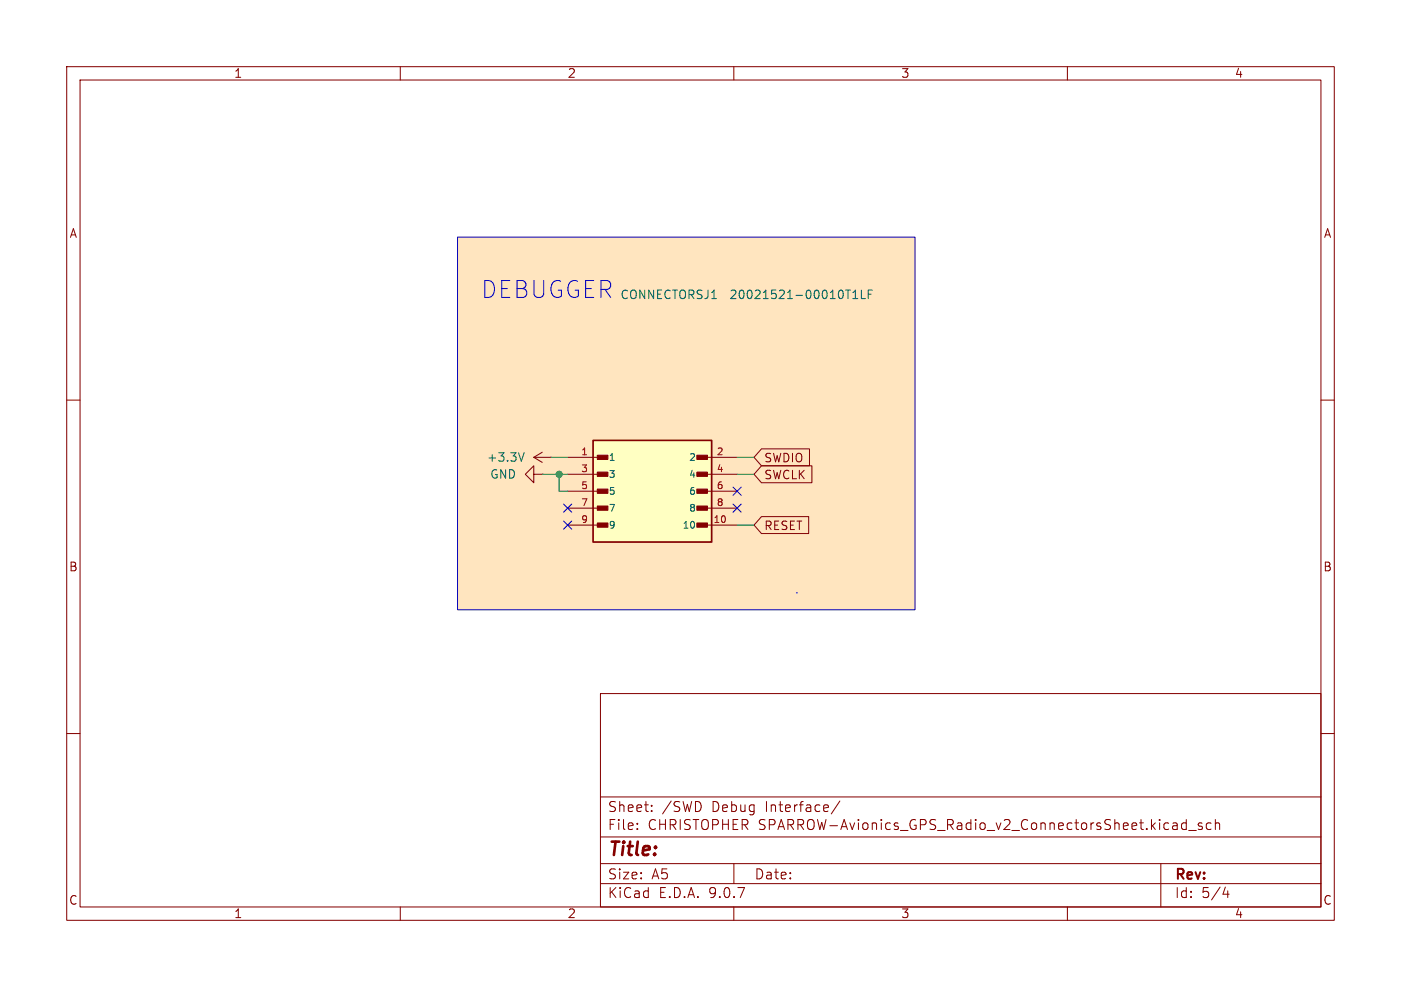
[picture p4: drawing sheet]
<svg xmlns="http://www.w3.org/2000/svg" width="210mm" height="148mm" viewBox="0 0 210 148" stroke-linecap="round" stroke-linejoin="round" font-family="sans-serif">
<g fill="none" stroke="#840000" stroke-width=".15">
<path d="M10 10h190v128h-190zM12 12h186v124h-186zM60 10v2M110 10v2M160 10v2M10 60h2M198 60h2M10 110h2M90 104h108v32h-108zM90 119.5h108M198 110h2M60 136v2"/>
<path d="M90 132.5h108M90 129.5h108M90 125.5h108M95.5 124.2v.2M95.5 123.5v.1M97.7 121.5v.2M97.7 120.8v.1M110 136v2M110 129.5v3M125.9 120.1l-1.3 1.9M160 136v2M174 129.5v6.5"/>
<path d="M176.3 123.4l.2 .2v.8M176.5 124.3l-.2 .1M176.5 123.7l-.2 .1M177.8 122.9v1.5M177.8 123.5l-.4-.1-.3 .3v.4l.1 .2h.6M178.2 124.5h1.1M180.2 123.5l-.4-.1-.2 .2 .1 .2 .5 .2v.3h-.6M181.5 123.5l-.4-.1-.3 .3v.4l.2 .2h.5M182.2 123.5a.37 .37 0 0 1 .6 .1v.8M182.2 122.9v1.5M183.7 133l-.4 1.1h1M184 133.6v1"/>
</g>
<path d="M68.6 35.6h68.6v55.8h-68.6z" fill="#ffe5bf"/>
<path d="M88.9 66h17.8v15.3h-17.8z" fill="#ffffc2"/>
<path d="M88.9 66h17.8v15.3h-17.8z" fill="none" stroke="#840000" stroke-width=".25"/>
<g fill="#840000" stroke="#840000" stroke-width=".15">
<path d="M89.5 68.3h1.6v.6h-1.6z"/>
<path d="M89.5 70.8h1.6v.6h-1.6z"/>
<path d="M89.5 73.3h1.6v.7h-1.6z"/>
<path d="M89.5 75.9h1.6v.6h-1.6z"/>
<path d="M89.5 78.4h1.6v.7h-1.6z"/>
<path d="M104.5 68.3h1.5v.6h-1.5z"/>
<path d="M104.5 70.8h1.5v.6h-1.5z"/>
<path d="M104.5 73.3h1.5v.7h-1.5z"/>
<path d="M104.5 75.9h1.5v.6h-1.5z"/>
<path d="M104.5 78.4h1.5v.7h-1.5z"/>
</g>
<g fill="none" stroke="#840000" stroke-width=".15">
<path d="M80 71.1v-1.2l-1.3 1.2 1.3 1.3v-1.3h1.3M80 68.6h2.5M80 68.6l1.3 .7M81.3 71.1h.1M81.3 67.8l-1.3 .8M82.5 68.6h.1M85.1 68.6h5.1M85.1 71.1h5.1M85.1 73.7h5.1M85.1 76.2h5.1M85.1 78.7h5.1M105.4 68.6h5.1"/>
<path d="M105.4 71.1h5.1M105.4 73.7h5.1M105.4 76.2h5.1M105.4 78.7h5.1M114.1 69.8h7.6v2.6h-7.6l-1.1-1.3zM114.1 77.5h7.1v2.5h-7.1l-1.1-1.3zM114.1 67.3h7.2v2.6h-7.2l-1.1-1.3z"/>
</g>
<path d="M126.8 43.5h.7M127.9 44.8h.7M127.9 43.9l.3-.4v1.3M129.1 43.5v1.3h.6M130.2 44.1h.4M130.8 43.5h-.6v1.3M78.6 67.9l-.5 1.3" fill="none" stroke="#006464" stroke-width=".15"/>
<path d="M81.3 71.1h3.8M82.5 68.6h2.6M83.8 71.1v2.6h1.3M110.5 68.6h2.5M110.5 71.1h2.5M110.5 78.7h2.5" fill="none" stroke="#009600" stroke-width=".15"/>
<path d="M84.5 78.1l1.2 1.2M84.5 75.6l1.2 1.2M85.7 78.1l-1.2 1.2M85.7 75.6l-1.2 1.2M109.9 73.1l1.2 1.2M109.9 75.6l1.2 1.2M111.1 73.1l-1.2 1.2M111.1 75.6l-1.2 1.2" fill="none" stroke="#000084" stroke-width=".15"/>
<path d="M68.6 35.6h68.6v55.8h-68.6zM119.4 88.9h.1" fill="none" stroke="#0000c2" stroke-width=".15"/>
<circle cx="83.8" cy="71.1" r=".46" fill="#009600" stroke="#009600" stroke-width=".15"/>
<text font-size="3.5" fill="#0000c2" x="72.1" y="44.9">DEBUGGER</text>
<text font-size="2.8" fill="#840000" x="91" y="128.9">Title:</text>
<g font-size="2.1" fill="#840000">
<text x="91" y="124.7">File:</text>
<text x="91" y="122">Sheet:</text>
<text x="97.1" y="124.7">CHRISTOPHER SPARROW-Avionics_GPS_Radio_v2_ConnectorsSheet.kicad_sch</text>
<text x="99.2" y="122">/SWD</text>
<text x="106.8" y="122">Debug</text>
<text x="114.9" y="122">Interface/</text>
<text x="91" y="134.9">KiCad</text>
<text x="91" y="132.1">Size:</text>
<text x="97.7" y="132.1">A5</text>
<text x="98.7" y="134.9">E.D.A.</text>
<text x="106.3" y="134.9">9.0.7</text>
<text x="113" y="132.1">Date:</text>
<text x="176" y="132.3">Rev:</text>
<text x="176" y="134.9">Id:</text>
<text x="180.1" y="134.9">5/4</text>
</g>
<g font-size="1.8" fill="#840000">
<text x="35" y="11.9">1</text>
<text x="85" y="11.9">2</text>
<text x="135" y="11.9">3</text>
<text x="185" y="11.9">4</text>
<text x="10.3" y="35.9">A</text>
<text x="198.4" y="35.9">A</text>
<text x="114.5" y="69.5">SWDIO</text>
<text x="114.5" y="72.1">SWCLK</text>
<text x="114.5" y="79.7">RESET</text>
<text x="10.3" y="85.9">B</text>
<text x="198.3" y="85.9">B</text>
<text x="10.3" y="135.9">C</text>
<text x="35" y="137.9">1</text>
<text x="85" y="137.9">2</text>
<text x="135" y="137.9">3</text>
<text x="185" y="137.9">4</text>
<text x="198.3" y="135.9">C</text>
</g>
<g font-size="1.8" fill="#006464">
<text x="92.9" y="45.1">CONNECTORSJ1</text>
<text x="109.2" y="45.1">20021521-00010T1LF</text>
<text x="72.9" y="69.4">+3.3V</text>
<text x="73.4" y="72">GND</text>
</g>
<g font-size="1.4" fill="#a90000">
<text x="87" y="68.3">1</text>
<text x="87" y="70.9">3</text>
<text x="107.3" y="68.3">2</text>
<text x="107.3" y="70.9">4</text>
<text x="87" y="73.4">5</text>
<text x="87" y="75.9">7</text>
<text x="107.3" y="73.4">6</text>
<text x="107.3" y="75.9">8</text>
<text x="87" y="78.5">9</text>
<text x="106.9" y="78.5">10</text>
</g>
<g font-size="1.4" fill="#006464">
<text x="91.2" y="69.3">1</text>
<text x="91.2" y="71.9">3</text>
<text x="103.2" y="69.3">2</text>
<text x="103.2" y="71.9">4</text>
<text x="91.2" y="74.4">5</text>
<text x="91.2" y="76.9">7</text>
<text x="103.2" y="74.4">6</text>
<text x="103.2" y="76.9">8</text>
<text x="91.2" y="79.5">9</text>
<text x="102.2" y="79.5">10</text>
</g>
</svg>
